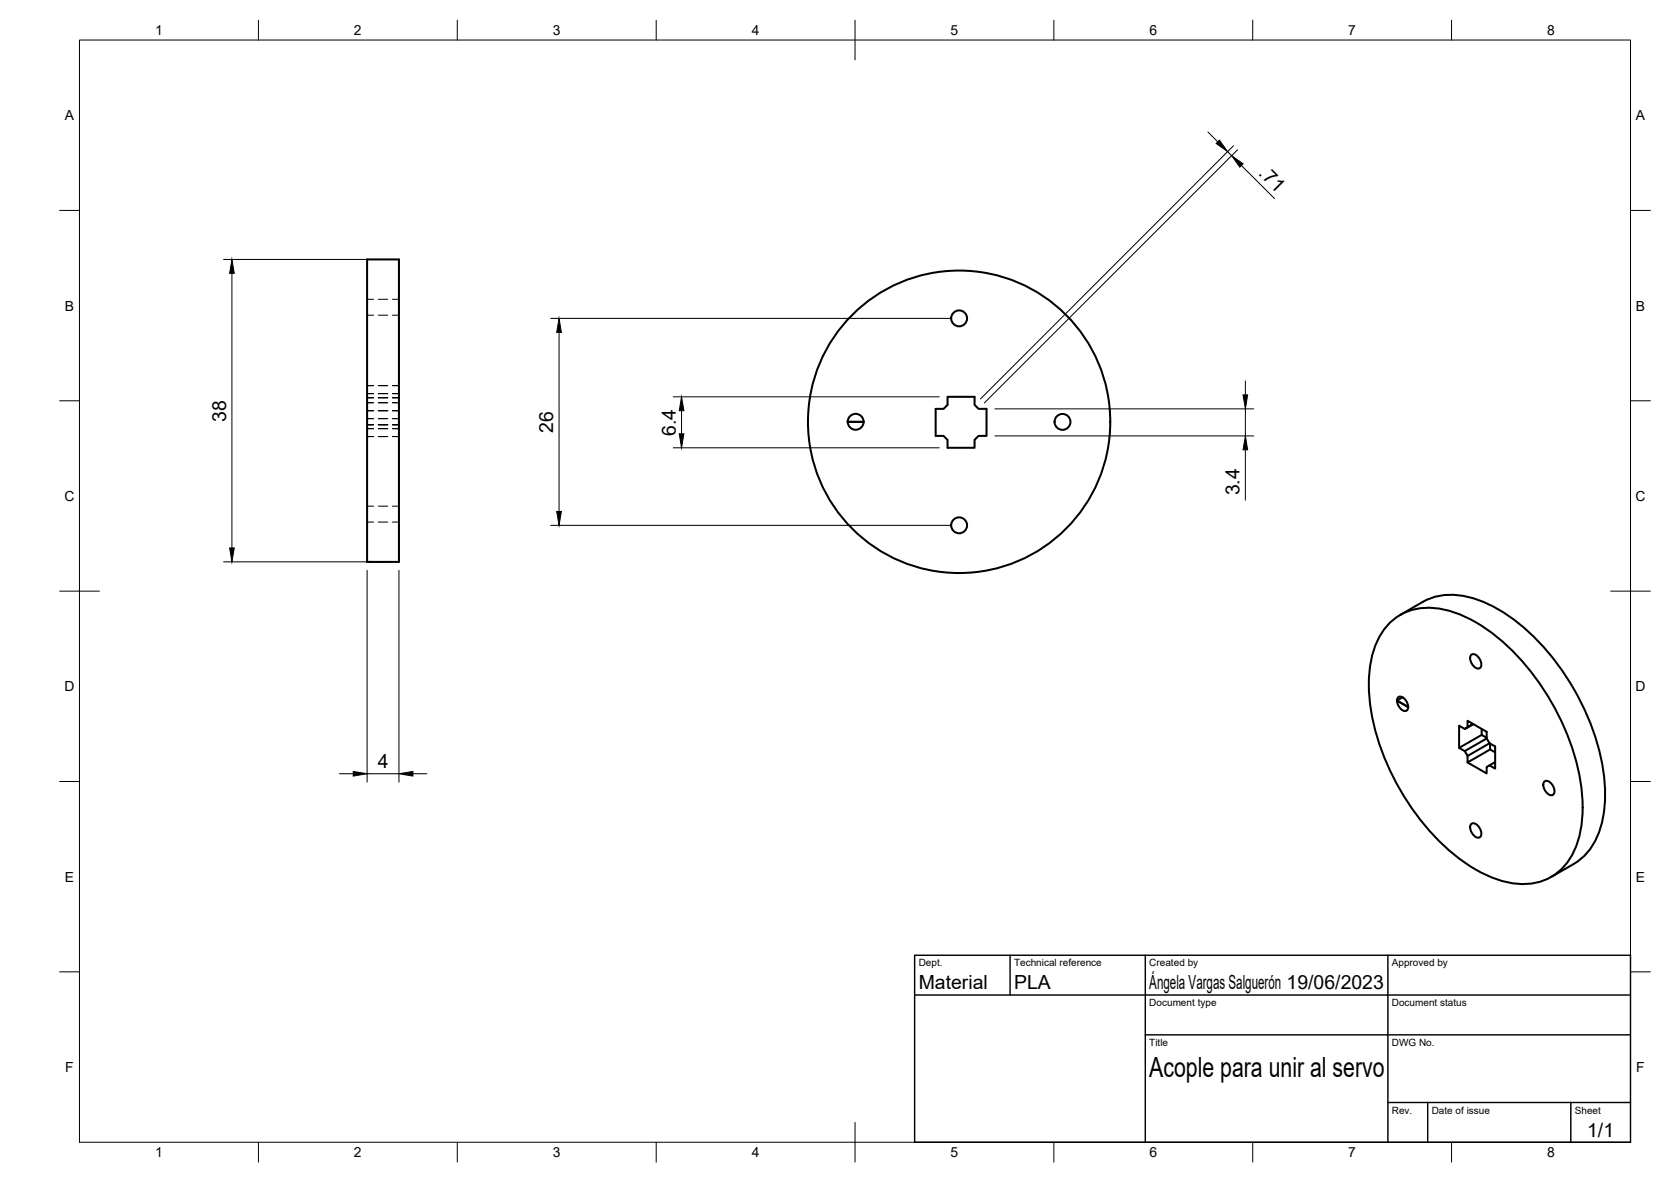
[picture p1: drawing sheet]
<svg xmlns="http://www.w3.org/2000/svg" width="420mm" height="297mm" viewBox="0 0 420 297" stroke-linecap="round" stroke-linejoin="round" font-family="sans-serif">
<!-- layer: Visible -->
<g fill="none" stroke="#000" stroke-width=".51">
<path d="M92.3 65.2h8v76h-8zM238.3 99.7h6.7v2l1 1.1h2.1v6.7h-2.1l-1 1v2h-6.7v-2l-1-1h-2v-6.7h2l1-1.1zM213.1 106h4M213.1 106a2 2 0 0 0 2 2 2 2 0 0 0 2-2M213.1 106a2 2 0 0 1 2-2 2 2 0 0 1 2 2M348.9 157.1a14.1 14.1 0 0 1 14.1-4 38.4 38.4 0 0 1 18.9 12.2 60.9 60.9 0 0 1 16 35.4 24.6 24.6 0 0 1-3.6 15.8 14 14 0 0 1-15.1 5.3 38.4 38.4 0 0 1-19-12.2 60.9 60.9 0 0 1-16-35.4 24.6 24.6 0 0 1 3.7-15.8zM352.1 154.5l5.6-3.2a16.2 16.2 0 0 1 13.5-.7 43.9 43.9 0 0 1 19.9 15.7 58 58 0 0 1 12.5 33.4 22.5 22.5 0 0 1-4.2 14.2l-2.4 2.3-1.3 .9M351.2 176.1l2.9 1.6M351.3 176a2.6 2.6 0 0 0 2.2 2.7l.5-.5 .1-.5M351.3 176a.95 .95 0 0 1 .6-1 .95 .95 0 0 1 1.1 .5l.9 1.2 .2 1M352.7 175.2l-1.5 .9 2.9 1.6M369.9 164.6a1.62 1.62 0 0 1 2.2 1 1.63 1.63 0 0 1-.2 2.4 2.49 2.49 0 0 1-2-3.4z"/>
<path d="M368.3 183.2l2.1-1.2zM368.3 183.2l-1.4-.8v5.5M369 182.8v-1.7l4.8 2.8v1.7l.7 1.2 1.4 .8v5.6l-1.4-.9-.7 .5v1.6l-4.8-2.8M372.6 183.2v1.5l1.2 .7M372.6 184.7l-5.7 3.2 1.4 .9M373.8 185.6l-5.5 3.2 .7 1.2 5.5-3.2M374.7 186.9v1.4l1.2 .8M374.7 188.3l-5.7 3.3v-1.6M375.9 191.5l-1.4 .8M388.3 196.4a1.62 1.62 0 0 1 2.2 1.1 1.63 1.63 0 0 1-.2 2.3 2.49 2.49 0 0 1-2-3.4zM369.9 207.1a1.62 1.62 0 0 1 2.2 1 1.63 1.63 0 0 1-.2 2.4 2.49 2.49 0 0 1-2-3.4zM395.7 217.1l-5.7 3.3"/>
<circle cx="241.2" cy="80" r="2"/>
<circle cx="241.2" cy="106" r="38"/>
<circle cx="267.2" cy="106" r="2"/>
<circle cx="241.2" cy="132" r="2"/>
</g>
<!-- layer: Hidden -->
<g fill="none" stroke="#000" stroke-width=".25">
<path d="M92.3 79.2h1.6M92.3 75.2h1.6M95.1 79.2h2.4M95.1 75.2h2.4M98.7 79.2h1.6M98.7 75.2h1.6M92.3 98.9h1.6M92.3 99.9h1.6M92.3 96.9h1.6M95.1 98.9h2.4M95.1 99.9h2.4M95.1 96.9h2.4"/>
<path d="M98.7 98.9h1.6M98.7 99.9h1.6M98.7 96.9h1.6M92.3 103.2h1.6M92.3 106.7h1.6M92.3 107.7h1.6M92.3 109.7h1.6M92.3 105.2h1.6M92.3 101.2h1.6M95.1 103.2h2.4M95.1 106.7h2.4M95.1 107.7h2.4"/>
<path d="M95.1 109.7h2.4M95.1 105.2h2.4M95.1 101.2h2.4M98.7 103.2h1.6M98.7 106.7h1.6M98.7 107.7h1.6M98.7 109.7h1.6M98.7 105.2h1.6M98.7 101.2h1.6M92.3 131.2h1.6M92.3 127.2h1.6M95.1 131.2h2.4"/>
<path d="M95.1 127.2h2.4M98.7 131.2h1.6M98.7 127.2h1.6"/>
</g>
<!-- layer: BORDER -->
<g fill="none" stroke="#000" stroke-width=".25">
<path d="M20 10.1h390v276.9h-390zM65 5.1v5M115 5.1v5M165 5.1v5M215 5.1v10M265 5.1v5M315 5.1v5M365 5.1v5M15 52.9h5M410 52.9h5M15 100.7h5M410 100.7h5"/>
<path d="M15 148.6h10M405 148.6h10M15 196.4h5M410 196.4h5M15 244.2h5M410 244.2h5M65 287v5M115 287v5M165 287v5M215 282.1v9.9M265 287v5M315 287v5"/>
<path d="M365 287v5"/>
</g>
<!-- layer: TITLEBLOCK -->
<path d="M230 240.1h180v46.9h-180zM230 250h180M254 240.1v9.9M288 240.1v46.9M349 240.1v46.9M288 260.1h122M349 277.1h61M359 277.1v9.9M395 277.1v9.9" fill="none" stroke="#000" stroke-width=".36"/>
<!-- layer: FD_Dimensions -->
<g fill="none" stroke="#000" stroke-width=".25">
<path d="M303.7 33.2l2.5 2.5M308.7 38.1l1 1M310.2 36.6l-63.7 63.7M311.2 37.6l-63.7 63.6M312.1 41.6l8.4 8.3M56.2 65.2h42M58.3 68.7v69M138.5 80h100.5M140.6 83.5v45M169.3 99.7h66.9M313.1 95.7v3.5M169.3 112.5h66.9"/>
<path d="M171.4 103.2v5.8M250.1 102.8h65.1M250.1 109.5h65.1M313.1 102.8v6.7M313.1 113v12.7M138.5 132h100.5M56.2 141.2h42M92.3 143.3v53.3M100.3 143.3v53.3M85.3 194.4h3.5M92.3 194.4h8M103.8 194.4h3.5"/>
</g>
<path d="M305.8 36.1l.8-.9 2.1 2.9zM309.7 39.1l2.9 2.1-.9 .8zM58.3 65.2l.6 3.5h-1.2zM140.6 80l.6 3.5h-1.2zM312.5 99.2h1.2l-.6 3.6zM171.4 99.7l.6 3.5h-1.2zM170.8 109h1.2l-.6 3.5zM313.1 109.5l.6 3.5h-1.2zM57.7 137.7h1.2l-.6 3.5zM140 128.5h1.2l-.6 3.5zM88.8 193.9l3.5 .5-3.5 .6zM100.3 194.4l3.5-.5v1.1z" fill="#000" stroke="#000" stroke-width=".25"/>
<text font-size="7" x="289" y="270.6">Acople para unir al servo</text>
<g font-size="4.9">
<text x="316.3" y="43.8" transform="rotate(45 316.3 43.8)">.71</text>
<text x="56.9" y="105.9" transform="rotate(-90 56.9 105.9)">38</text>
<text x="139.1" y="108.7" transform="rotate(-90 139.1 108.7)">26</text>
<text x="169.9" y="109.5" transform="rotate(-90 169.9 109.5)">6.4</text>
<text x="311.7" y="124.5" transform="rotate(-90 311.7 124.5)">3.4</text>
<text x="95" y="193">4</text>
<text x="231" y="248.5">Material</text>
<text x="255" y="248.5">PLA</text>
<text x="289" y="248.5">Ángela Vargas Salguerón 19/06/2023</text>
<text x="399.1" y="285.7">1/1</text>
</g>
<g font-size="3.5">
<text x="39" y="8.8">1</text>
<text x="89" y="8.8">2</text>
<text x="139" y="8.8">3</text>
<text x="189" y="8.8">4</text>
<text x="239" y="8.8">5</text>
<text x="289" y="8.8">6</text>
<text x="339" y="8.8">7</text>
<text x="389" y="8.8">8</text>
<text x="16.3" y="30.2">A</text>
<text x="411.3" y="30.2">A</text>
<text x="16.3" y="78">B</text>
<text x="411.3" y="78">B</text>
<text x="16.2" y="125.9">C</text>
<text x="411.2" y="125.9">C</text>
<text x="16.2" y="173.7">D</text>
<text x="411.2" y="173.7">D</text>
<text x="16.3" y="221.6">E</text>
<text x="411.3" y="221.6">E</text>
<text x="16.4" y="269.4">F</text>
<text x="411.4" y="269.4">F</text>
<text x="39" y="290.8">1</text>
<text x="89" y="290.8">2</text>
<text x="139" y="290.8">3</text>
<text x="189" y="290.8">4</text>
<text x="239" y="290.8">5</text>
<text x="289" y="290.8">6</text>
<text x="339" y="290.8">7</text>
<text x="389" y="290.8">8</text>
</g>
<g font-size="2.5">
<text x="231" y="242.9">Dept.</text>
<text x="255" y="242.9">Technical reference</text>
<text x="289" y="242.9">Created by</text>
<text x="350" y="242.9">Approved by</text>
<text x="289" y="252.8">Document type</text>
<text x="350" y="252.8">Document status</text>
<text x="289" y="262.9">Title</text>
<text x="350" y="262.9">DWG No.</text>
<text x="350" y="279.9">Rev.</text>
<text x="360" y="279.9">Date of issue</text>
<text x="396" y="279.9">Sheet</text>
</g>
</svg>
